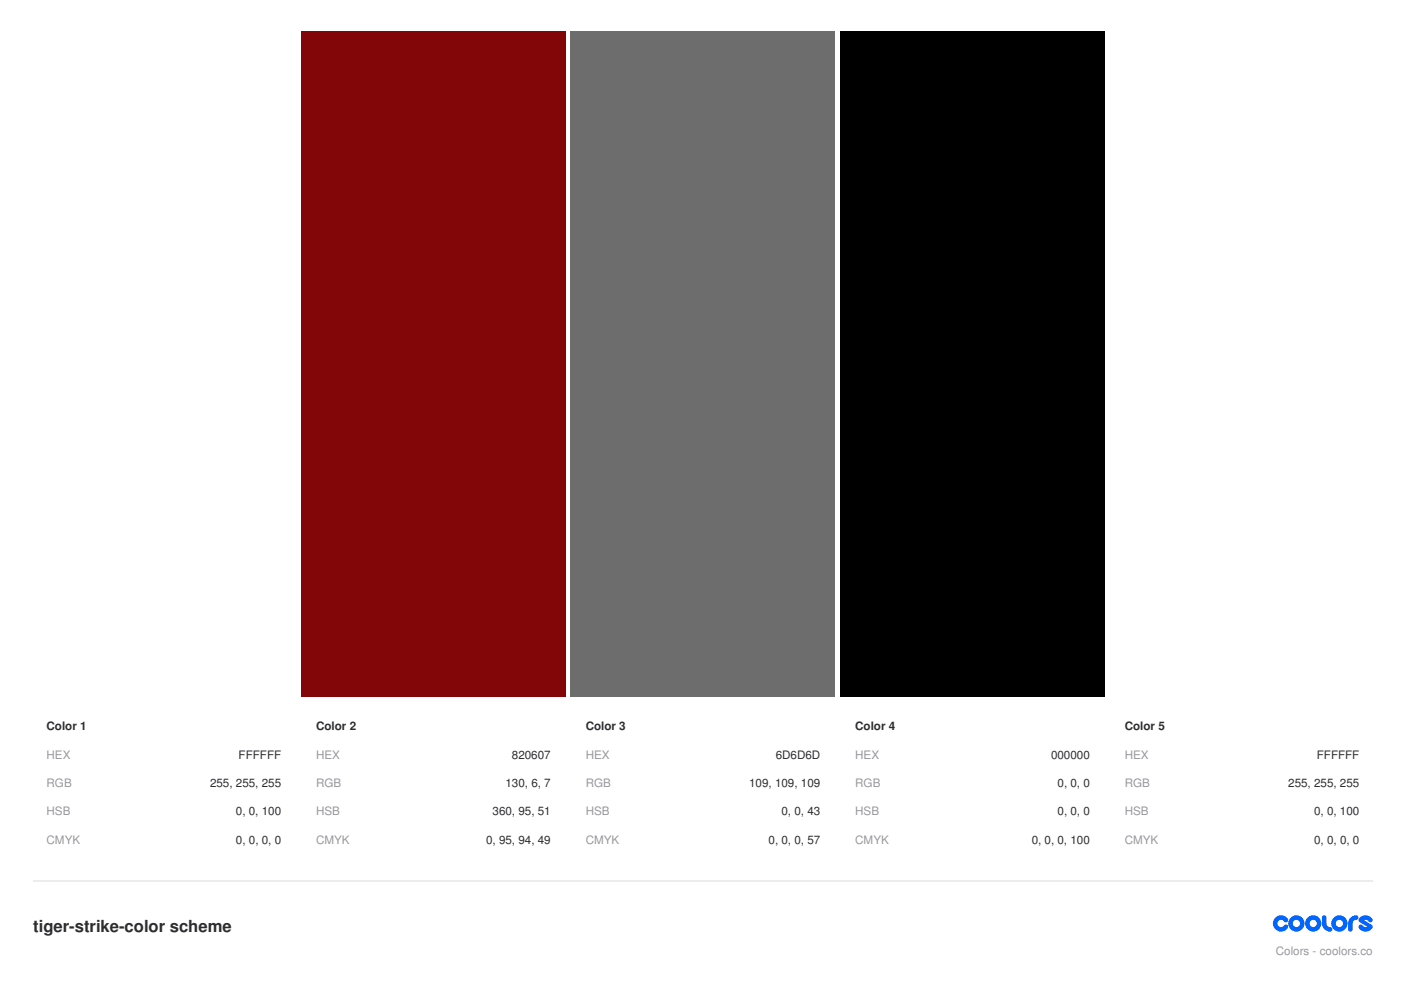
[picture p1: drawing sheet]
<svg xmlns="http://www.w3.org/2000/svg" width="297mm" height="210mm" viewBox="0 0 297 210" stroke-linecap="round" stroke-linejoin="round" font-family="sans-serif">
<path d="M63.9 6.7h56v173.9h-56z" fill="#820607"/>
<path d="M63.5 147.8h56.8v33.2h-56.8z" fill="#fff"/>
<path d="M121 6.7h56.1v173.9h-56.1z" fill="#6d6d6d"/>
<path d="M120.6 147.8h56.8v33.2h-56.8z" fill="#fff"/>
<path d="M178.2 6.7h56v173.9h-56z" fill="#000"/>
<g fill="#fff">
<path d="M177.8 147.8h56.8v33.2h-56.8z"/>
<path d="M235.3 6.7h56.1v173.9h-56.1z"/>
<path d="M234.9 147.8h56.8v33.2h-56.8z"/>
</g>
<path d="M7.1 186.8h283.9" fill="none" stroke="#ececec" stroke-width=".35"/>
<g fill="#06f">
<path d="M270.4 194.6a1.72 1.72 0 0 1 2.6 .2 .52 .52 0 0 1-.2 .8 .52 .52 0 0 1-.7-.4 .77 .77 0 0 0-1.1 .1 .77 .77 0 0 0 .2 1.1 .77 .77 0 0 0 1-.2 .48 .48 0 0 1 .7-.1 .48 .48 0 0 1 .1 .7 1.73 1.73 0 0 1-2.5 .3 1.73 1.73 0 0 1-.1-2.5z"/>
<path d="M280.5 194.1h.4l.3 .3v1.4a.77 .77 0 0 0 .8 .8 .48 .48 0 0 1 .5 .4 .48 .48 0 0 1-.5 .5 1.73 1.73 0 0 1-1.7-1.7v-1.3z"/>
<path d="M286.3 194.6l.8-.5h.4a.48 .48 0 0 1 .5 .4 .48 .48 0 0 1-.5 .5 .77 .77 0 0 0-.7 .8v1.2a.48 .48 0 0 1-.5 .5 .48 .48 0 0 1-.5-.5 2.69 2.69 0 0 1 .5-2.4z"/>
<path d="M288.4 194.5a1.72 1.72 0 0 1 2.6 .3 .52 .52 0 0 1-.3 .7 .52 .52 0 0 1-.7-.3l-.5-.2-.3 .1 1.6 1 .2 .2v.5a1.69 1.69 0 0 1-3-.3 .48 .48 0 0 1 .3-.5 .48 .48 0 0 1 .6 .2l.4 .3h.6l-1.8-1.2v-.5z"/>
<path d="M273.1 195.8a1.75 1.75 0 0 0 3.5 0 1.75 1.75 0 0 0-3.5 0zM274.1 195.8a.77 .77 0 0 1 1.5 0 .77 .77 0 0 1-1.5 0z"/>
<path d="M276.7 195.8a1.75 1.75 0 0 0 3.5 0 1.75 1.75 0 0 0-3.5 0zM277.7 195.8a.77 .77 0 0 1 1.5 0 .77 .77 0 0 1-1.5 0z"/>
<path d="M282.2 195.8a1.75 1.75 0 0 0 3.5 0 1.75 1.75 0 0 0-3.5 0zM283.2 195.8a.77 .77 0 0 1 1.5 0 .77 .77 0 0 1-1.5 0z"/>
</g>
<text font-size="3.5" fill="#2d2d2f" x="7.1" y="197.6">tiger-strike-color scheme</text>
<g font-size="2.5" fill="#2d2d2f">
<text x="9.9" y="154.9">Color 1</text>
<text x="67" y="154.9">Color 2</text>
<text x="124.2" y="154.9">Color 3</text>
<text x="181.3" y="154.9">Color 4</text>
<text x="238.5" y="154.9">Color 5</text>
<text x="50.6" y="160.9">FFFFFF</text>
<text x="108.5" y="160.9">820607</text>
<text x="164.5" y="160.9">6D6D6D</text>
<text x="222.8" y="160.9">000000</text>
<text x="279.2" y="160.9">FFFFFF</text>
<text x="44.5" y="166.9">255, 255, 255</text>
<text x="107.2" y="166.9">130, 6, 7</text>
<text x="158.8" y="166.9">109, 109, 109</text>
<text x="224.2" y="166.9">0, 0, 0</text>
<text x="273.1" y="166.9">255, 255, 255</text>
<text x="50" y="172.9">0, 0, 100</text>
<text x="104.4" y="172.9">360, 95, 51</text>
<text x="165.7" y="172.9">0, 0, 43</text>
<text x="224.2" y="172.9">0, 0, 0</text>
<text x="278.6" y="172.9">0, 0, 100</text>
<text x="50" y="178.9">0, 0, 0, 0</text>
<text x="103.1" y="178.9">0, 95, 94, 49</text>
<text x="163" y="178.9">0, 0, 0, 57</text>
<text x="218.7" y="178.9">0, 0, 0, 100</text>
<text x="278.6" y="178.9">0, 0, 0, 0</text>
</g>
<g font-size="2.5" fill="#97969c">
<text x="9.9" y="160.9">HEX</text>
<text x="67" y="160.9">HEX</text>
<text x="124.2" y="160.9">HEX</text>
<text x="181.3" y="160.9">HEX</text>
<text x="238.5" y="160.9">HEX</text>
<text x="9.9" y="166.9">RGB</text>
<text x="67" y="166.9">RGB</text>
<text x="124.2" y="166.9">RGB</text>
<text x="181.3" y="166.9">RGB</text>
<text x="238.5" y="166.9">RGB</text>
<text x="9.9" y="172.9">HSB</text>
<text x="67" y="172.9">HSB</text>
<text x="124.2" y="172.9">HSB</text>
<text x="181.3" y="172.9">HSB</text>
<text x="238.5" y="172.9">HSB</text>
<text x="9.9" y="178.9">CMYK</text>
<text x="67" y="178.9">CMYK</text>
<text x="124.2" y="178.9">CMYK</text>
<text x="181.3" y="178.9">CMYK</text>
<text x="238.5" y="178.9">CMYK</text>
<text x="270.5" y="202.5">Colors - coolors.co</text>
</g>
</svg>
